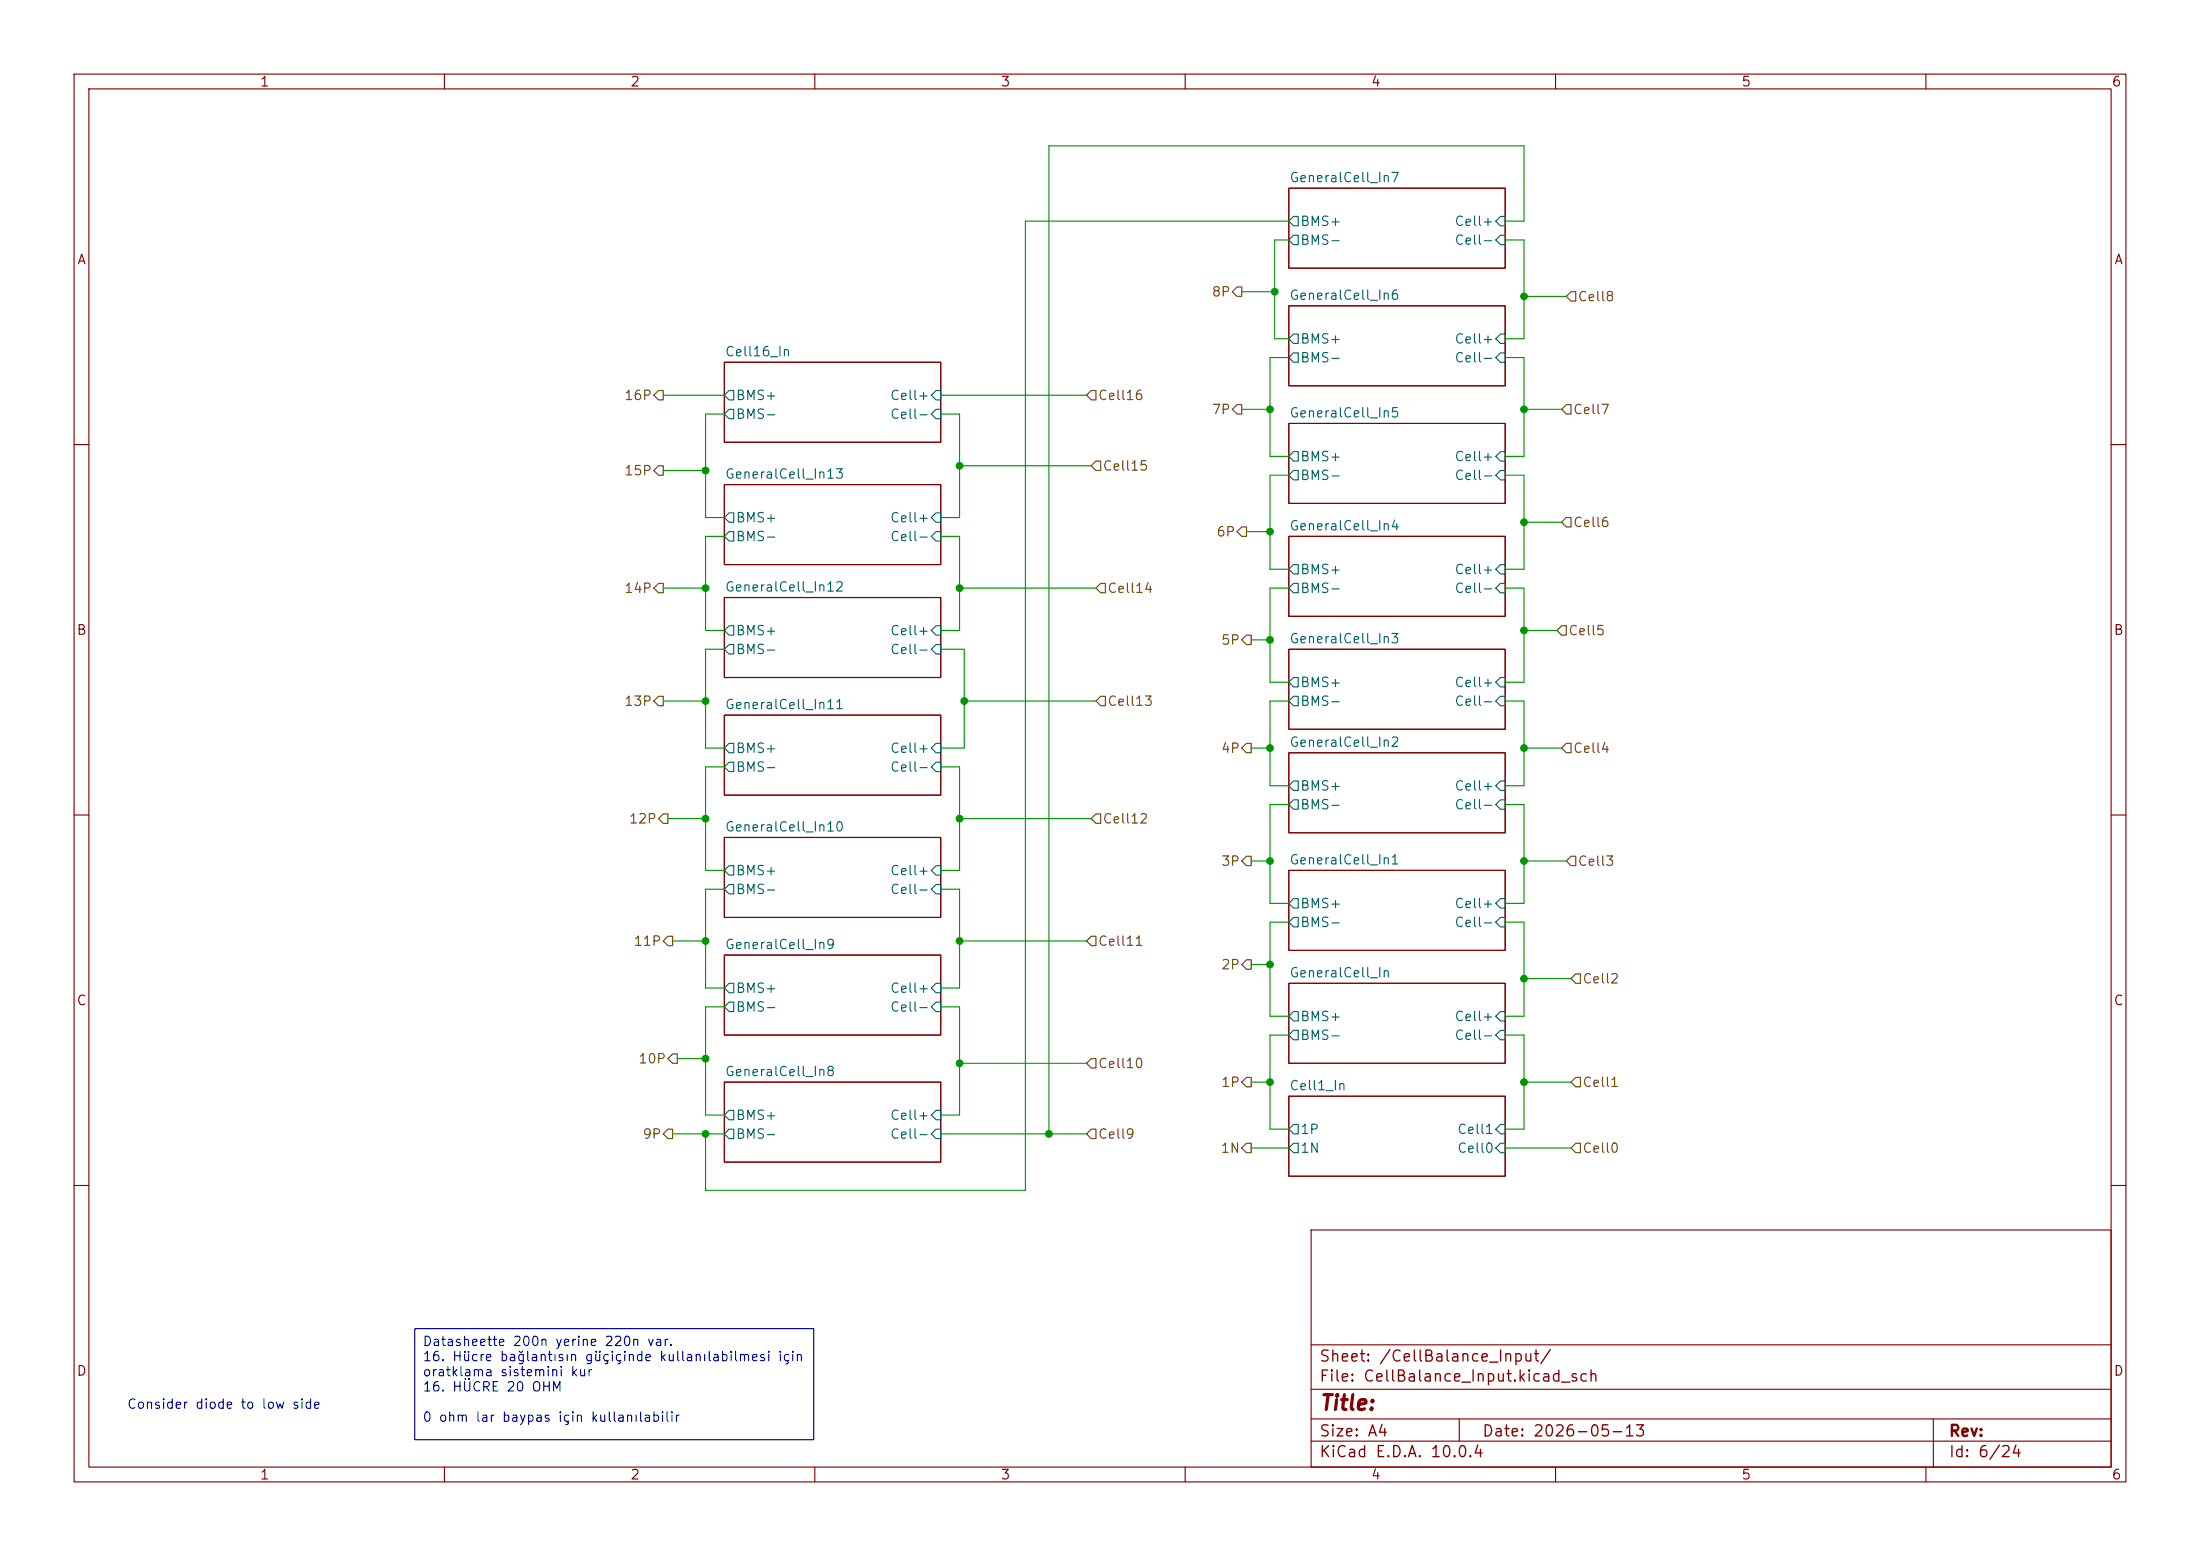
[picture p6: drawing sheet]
(kicad_sch
 (version 20250114)
 (generator "eeschema")
 (generator_version "9.0")
 (paper "A4")
 (title_block
  (date "2026-05-13"))
 (lib_symbols)
 (text "Consider diode to low side\n"
  (exclude_from_sim no)
  (at 30.226 189.738 0)
  (effects (font (size 1.27 1.27))))
 (text_box "Datasheette 200n yerine 220n var.\n16. Hücre bağlantısın güçiçinde kullanılabilmesi için oratklama sistemini kur\n16. HÜCRE 20 OHM\n\n0 ohm lar baypas için kullanılabilir\n\n"
  (exclude_from_sim no)
  (at 56.007 179.324 0)
  (size 53.848 14.986)
  (margins 0.9525 0.9525 0.9525 0.9525)
  (stroke (width 0) (type solid))
  (fill (type none))
  (effects (font (size 1.27 1.27)) (justify left top)))
 (junction
  (at 205.74 70.485)
  (diameter 0)
  (color 0 0 0 0))
 (junction
  (at 205.74 116.205)
  (diameter 0)
  (color 0 0 0 0))
 (junction
  (at 129.54 62.865)
  (diameter 0)
  (color 0 0 0 0))
 (junction
  (at 129.54 79.375)
  (diameter 0)
  (color 0 0 0 0))
 (junction
  (at 171.45 130.175)
  (diameter 0)
  (color 0 0 0 0))
 (junction
  (at 205.74 55.245)
  (diameter 0)
  (color 0 0 0 0))
 (junction
  (at 171.45 55.245)
  (diameter 0)
  (color 0 0 0 0))
 (junction
  (at 172.085 39.37)
  (diameter 0)
  (color 0 0 0 0))
 (junction
  (at 95.25 110.49)
  (diameter 0)
  (color 0 0 0 0))
 (junction
  (at 129.54 110.49)
  (diameter 0)
  (color 0 0 0 0))
 (junction
  (at 95.25 142.875)
  (diameter 0)
  (color 0 0 0 0))
 (junction
  (at 205.74 146.05)
  (diameter 0)
  (color 0 0 0 0))
 (junction
  (at 95.25 127)
  (diameter 0)
  (color 0 0 0 0))
 (junction
  (at 171.45 146.05)
  (diameter 0)
  (color 0 0 0 0))
 (junction
  (at 130.175 94.615)
  (diameter 0)
  (color 0 0 0 0))
 (junction
  (at 171.45 100.965)
  (diameter 0)
  (color 0 0 0 0))
 (junction
  (at 95.25 153.035)
  (diameter 0)
  (color 0 0 0 0))
 (junction
  (at 95.25 94.615)
  (diameter 0)
  (color 0 0 0 0))
 (junction
  (at 95.25 79.375)
  (diameter 0)
  (color 0 0 0 0))
 (junction
  (at 205.74 85.09)
  (diameter 0)
  (color 0 0 0 0))
 (junction
  (at 171.45 86.36)
  (diameter 0)
  (color 0 0 0 0))
 (junction
  (at 141.605 153.035)
  (diameter 0)
  (color 0 0 0 0))
 (junction
  (at 205.74 132.08)
  (diameter 0)
  (color 0 0 0 0))
 (junction
  (at 171.45 71.755)
  (diameter 0)
  (color 0 0 0 0))
 (junction
  (at 171.45 116.205)
  (diameter 0)
  (color 0 0 0 0))
 (junction
  (at 205.74 100.965)
  (diameter 0)
  (color 0 0 0 0))
 (junction
  (at 95.25 63.5)
  (diameter 0)
  (color 0 0 0 0))
 (junction
  (at 129.54 143.51)
  (diameter 0)
  (color 0 0 0 0))
 (junction
  (at 129.54 127)
  (diameter 0)
  (color 0 0 0 0))
 (junction
  (at 205.74 40.005)
  (diameter 0)
  (color 0 0 0 0))
 (wire
  (pts (xy 168.275 71.755) (xy 171.45 71.755))
  (stroke (width 0) (type default)))
 (wire
  (pts (xy 205.74 55.245) (xy 210.82 55.245))
  (stroke (width 0) (type default)))
 (wire
  (pts (xy 205.74 29.845) (xy 205.74 19.685))
  (stroke (width 0) (type default)))
 (wire
  (pts (xy 205.74 121.92) (xy 203.2 121.92))
  (stroke (width 0) (type default)))
 (wire
  (pts (xy 129.54 72.39) (xy 129.54 79.375))
  (stroke (width 0) (type default)))
 (wire
  (pts (xy 203.2 61.595) (xy 205.74 61.595))
  (stroke (width 0) (type default)))
 (wire
  (pts (xy 95.25 94.615) (xy 95.25 87.63))
  (stroke (width 0) (type default)))
 (wire
  (pts (xy 171.45 106.045) (xy 171.45 100.965))
  (stroke (width 0) (type default)))
 (wire
  (pts (xy 129.54 79.375) (xy 147.955 79.375))
  (stroke (width 0) (type default)))
 (wire
  (pts (xy 95.25 110.49) (xy 95.25 103.505))
  (stroke (width 0) (type default)))
 (wire
  (pts (xy 168.91 146.05) (xy 171.45 146.05))
  (stroke (width 0) (type default)))
 (wire
  (pts (xy 127 55.88) (xy 129.54 55.88))
  (stroke (width 0) (type default)))
 (wire
  (pts (xy 173.99 76.835) (xy 171.45 76.835))
  (stroke (width 0) (type default)))
 (wire
  (pts (xy 95.25 135.89) (xy 97.79 135.89))
  (stroke (width 0) (type default)))
 (wire
  (pts (xy 173.99 137.16) (xy 171.45 137.16))
  (stroke (width 0) (type default)))
 (wire
  (pts (xy 141.605 19.685) (xy 141.605 153.035))
  (stroke (width 0) (type default)))
 (wire
  (pts (xy 97.79 100.965) (xy 95.25 100.965))
  (stroke (width 0) (type default)))
 (wire
  (pts (xy 205.74 146.05) (xy 205.74 139.7))
  (stroke (width 0) (type default)))
 (wire
  (pts (xy 90.805 127) (xy 95.25 127))
  (stroke (width 0) (type default)))
 (wire
  (pts (xy 91.44 142.875) (xy 95.25 142.875))
  (stroke (width 0) (type default)))
 (wire
  (pts (xy 205.74 100.965) (xy 205.74 94.615))
  (stroke (width 0) (type default)))
 (wire
  (pts (xy 168.91 130.175) (xy 171.45 130.175))
  (stroke (width 0) (type default)))
 (wire
  (pts (xy 171.45 71.755) (xy 171.45 64.135))
  (stroke (width 0) (type default)))
 (wire
  (pts (xy 205.74 40.005) (xy 211.455 40.005))
  (stroke (width 0) (type default)))
 (wire
  (pts (xy 95.25 100.965) (xy 95.25 94.615))
  (stroke (width 0) (type default)))
 (wire
  (pts (xy 90.805 153.035) (xy 95.25 153.035))
  (stroke (width 0) (type default)))
 (wire
  (pts (xy 171.45 64.135) (xy 173.99 64.135))
  (stroke (width 0) (type default)))
 (wire
  (pts (xy 205.74 100.965) (xy 210.82 100.965))
  (stroke (width 0) (type default)))
 (wire
  (pts (xy 171.45 92.075) (xy 171.45 86.36))
  (stroke (width 0) (type default)))
 (wire
  (pts (xy 97.79 150.495) (xy 95.25 150.495))
  (stroke (width 0) (type default)))
 (wire
  (pts (xy 203.2 64.135) (xy 205.74 64.135))
  (stroke (width 0) (type default)))
 (wire
  (pts (xy 89.535 94.615) (xy 95.25 94.615))
  (stroke (width 0) (type default)))
 (wire
  (pts (xy 171.45 146.05) (xy 171.45 139.7))
  (stroke (width 0) (type default)))
 (wire
  (pts (xy 171.45 94.615) (xy 173.99 94.615))
  (stroke (width 0) (type default)))
 (wire
  (pts (xy 205.74 116.205) (xy 205.74 121.92))
  (stroke (width 0) (type default)))
 (wire
  (pts (xy 205.74 76.835) (xy 203.2 76.835))
  (stroke (width 0) (type default)))
 (wire
  (pts (xy 205.74 48.26) (xy 205.74 55.245))
  (stroke (width 0) (type default)))
 (wire
  (pts (xy 203.2 29.845) (xy 205.74 29.845))
  (stroke (width 0) (type default)))
 (wire
  (pts (xy 173.99 152.4) (xy 171.45 152.4))
  (stroke (width 0) (type default)))
 (wire
  (pts (xy 171.45 108.585) (xy 173.99 108.585))
  (stroke (width 0) (type default)))
 (wire
  (pts (xy 203.2 79.375) (xy 205.74 79.375))
  (stroke (width 0) (type default)))
 (wire
  (pts (xy 205.74 94.615) (xy 203.2 94.615))
  (stroke (width 0) (type default)))
 (wire
  (pts (xy 205.74 70.485) (xy 205.74 76.835))
  (stroke (width 0) (type default)))
 (wire
  (pts (xy 129.54 150.495) (xy 129.54 143.51))
  (stroke (width 0) (type default)))
 (wire
  (pts (xy 171.45 48.26) (xy 173.99 48.26))
  (stroke (width 0) (type default)))
 (wire
  (pts (xy 167.64 39.37) (xy 172.085 39.37))
  (stroke (width 0) (type default)))
 (wire
  (pts (xy 129.54 127) (xy 146.685 127))
  (stroke (width 0) (type default)))
 (wire
  (pts (xy 95.25 55.88) (xy 97.79 55.88))
  (stroke (width 0) (type default)))
 (wire
  (pts (xy 167.64 55.245) (xy 171.45 55.245))
  (stroke (width 0) (type default)))
 (wire
  (pts (xy 97.79 69.85) (xy 95.25 69.85))
  (stroke (width 0) (type default)))
 (wire
  (pts (xy 97.79 117.475) (xy 95.25 117.475))
  (stroke (width 0) (type default)))
 (wire
  (pts (xy 95.25 79.375) (xy 95.25 72.39))
  (stroke (width 0) (type default)))
 (wire
  (pts (xy 173.99 29.845) (xy 138.43 29.845))
  (stroke (width 0) (type default)))
 (wire
  (pts (xy 173.99 92.075) (xy 171.45 92.075))
  (stroke (width 0) (type default)))
 (wire
  (pts (xy 203.2 154.94) (xy 212.09 154.94))
  (stroke (width 0) (type default)))
 (wire
  (pts (xy 127 153.035) (xy 141.605 153.035))
  (stroke (width 0) (type default)))
 (wire
  (pts (xy 173.99 121.92) (xy 171.45 121.92))
  (stroke (width 0) (type default)))
 (wire
  (pts (xy 205.74 124.46) (xy 205.74 132.08))
  (stroke (width 0) (type default)))
 (wire
  (pts (xy 127 72.39) (xy 129.54 72.39))
  (stroke (width 0) (type default)))
 (wire
  (pts (xy 205.74 70.485) (xy 210.82 70.485))
  (stroke (width 0) (type default)))
 (wire
  (pts (xy 168.91 86.36) (xy 171.45 86.36))
  (stroke (width 0) (type default)))
 (wire
  (pts (xy 129.54 135.89) (xy 127 135.89))
  (stroke (width 0) (type default)))
 (wire
  (pts (xy 171.45 55.245) (xy 171.45 48.26))
  (stroke (width 0) (type default)))
 (wire
  (pts (xy 129.54 103.505) (xy 129.54 110.49))
  (stroke (width 0) (type default)))
 (wire
  (pts (xy 171.45 121.92) (xy 171.45 116.205))
  (stroke (width 0) (type default)))
 (wire
  (pts (xy 95.25 120.015) (xy 97.79 120.015))
  (stroke (width 0) (type default)))
 (wire
  (pts (xy 95.25 153.035) (xy 97.79 153.035))
  (stroke (width 0) (type default)))
 (wire
  (pts (xy 129.54 79.375) (xy 129.54 85.09))
  (stroke (width 0) (type default)))
 (wire
  (pts (xy 171.45 79.375) (xy 173.99 79.375))
  (stroke (width 0) (type default)))
 (wire
  (pts (xy 205.74 146.05) (xy 212.09 146.05))
  (stroke (width 0) (type default)))
 (wire
  (pts (xy 129.54 85.09) (xy 127 85.09))
  (stroke (width 0) (type default)))
 (wire
  (pts (xy 171.45 130.175) (xy 171.45 124.46))
  (stroke (width 0) (type default)))
 (wire
  (pts (xy 203.2 106.045) (xy 205.74 106.045))
  (stroke (width 0) (type default)))
 (wire
  (pts (xy 138.43 29.845) (xy 138.43 160.655))
  (stroke (width 0) (type default)))
 (wire
  (pts (xy 203.2 32.385) (xy 205.74 32.385))
  (stroke (width 0) (type default)))
 (wire
  (pts (xy 95.25 85.09) (xy 95.25 79.375))
  (stroke (width 0) (type default)))
 (wire
  (pts (xy 141.605 153.035) (xy 146.685 153.035))
  (stroke (width 0) (type default)))
 (wire
  (pts (xy 129.54 103.505) (xy 127 103.505))
  (stroke (width 0) (type default)))
 (wire
  (pts (xy 90.17 110.49) (xy 95.25 110.49))
  (stroke (width 0) (type default)))
 (wire
  (pts (xy 171.45 61.595) (xy 171.45 55.245))
  (stroke (width 0) (type default)))
 (wire
  (pts (xy 129.54 133.35) (xy 129.54 127))
  (stroke (width 0) (type default)))
 (wire
  (pts (xy 205.74 137.16) (xy 203.2 137.16))
  (stroke (width 0) (type default)))
 (wire
  (pts (xy 129.54 69.85) (xy 129.54 62.865))
  (stroke (width 0) (type default)))
 (wire
  (pts (xy 205.74 32.385) (xy 205.74 40.005))
  (stroke (width 0) (type default)))
 (wire
  (pts (xy 171.45 139.7) (xy 173.99 139.7))
  (stroke (width 0) (type default)))
 (wire
  (pts (xy 205.74 132.08) (xy 205.74 137.16))
  (stroke (width 0) (type default)))
 (wire
  (pts (xy 95.25 69.85) (xy 95.25 63.5))
  (stroke (width 0) (type default)))
 (wire
  (pts (xy 203.2 48.26) (xy 205.74 48.26))
  (stroke (width 0) (type default)))
 (wire
  (pts (xy 130.175 100.965) (xy 127 100.965))
  (stroke (width 0) (type default)))
 (wire
  (pts (xy 95.25 103.505) (xy 97.79 103.505))
  (stroke (width 0) (type default)))
 (wire
  (pts (xy 205.74 106.045) (xy 205.74 100.965))
  (stroke (width 0) (type default)))
 (wire
  (pts (xy 205.74 45.72) (xy 203.2 45.72))
  (stroke (width 0) (type default)))
 (wire
  (pts (xy 205.74 85.09) (xy 205.74 79.375))
  (stroke (width 0) (type default)))
 (wire
  (pts (xy 95.25 142.875) (xy 95.25 135.89))
  (stroke (width 0) (type default)))
 (wire
  (pts (xy 171.45 86.36) (xy 171.45 79.375))
  (stroke (width 0) (type default)))
 (wire
  (pts (xy 203.2 139.7) (xy 205.74 139.7))
  (stroke (width 0) (type default)))
 (wire
  (pts (xy 89.535 53.34) (xy 97.79 53.34))
  (stroke (width 0) (type default)))
 (wire
  (pts (xy 205.74 19.685) (xy 141.605 19.685))
  (stroke (width 0) (type default)))
 (wire
  (pts (xy 171.45 116.205) (xy 171.45 108.585))
  (stroke (width 0) (type default)))
 (wire
  (pts (xy 168.91 116.205) (xy 171.45 116.205))
  (stroke (width 0) (type default)))
 (wire
  (pts (xy 130.175 87.63) (xy 130.175 94.615))
  (stroke (width 0) (type default)))
 (wire
  (pts (xy 95.25 87.63) (xy 97.79 87.63))
  (stroke (width 0) (type default)))
 (wire
  (pts (xy 129.54 143.51) (xy 146.685 143.51))
  (stroke (width 0) (type default)))
 (wire
  (pts (xy 95.25 117.475) (xy 95.25 110.49))
  (stroke (width 0) (type default)))
 (wire
  (pts (xy 203.2 108.585) (xy 205.74 108.585))
  (stroke (width 0) (type default)))
 (wire
  (pts (xy 127 69.85) (xy 129.54 69.85))
  (stroke (width 0) (type default)))
 (wire
  (pts (xy 129.54 127) (xy 129.54 120.015))
  (stroke (width 0) (type default)))
 (wire
  (pts (xy 127 133.35) (xy 129.54 133.35))
  (stroke (width 0) (type default)))
 (wire
  (pts (xy 95.25 63.5) (xy 95.25 55.88))
  (stroke (width 0) (type default)))
 (wire
  (pts (xy 171.45 137.16) (xy 171.45 130.175))
  (stroke (width 0) (type default)))
 (wire
  (pts (xy 203.2 124.46) (xy 205.74 124.46))
  (stroke (width 0) (type default)))
 (wire
  (pts (xy 129.54 110.49) (xy 129.54 117.475))
  (stroke (width 0) (type default)))
 (wire
  (pts (xy 97.79 133.35) (xy 95.25 133.35))
  (stroke (width 0) (type default)))
 (wire
  (pts (xy 97.79 85.09) (xy 95.25 85.09))
  (stroke (width 0) (type default)))
 (wire
  (pts (xy 127 87.63) (xy 130.175 87.63))
  (stroke (width 0) (type default)))
 (wire
  (pts (xy 173.99 106.045) (xy 171.45 106.045))
  (stroke (width 0) (type default)))
 (wire
  (pts (xy 172.085 32.385) (xy 173.99 32.385))
  (stroke (width 0) (type default)))
 (wire
  (pts (xy 127 117.475) (xy 129.54 117.475))
  (stroke (width 0) (type default)))
 (wire
  (pts (xy 147.32 110.49) (xy 129.54 110.49))
  (stroke (width 0) (type default)))
 (wire
  (pts (xy 89.535 79.375) (xy 95.25 79.375))
  (stroke (width 0) (type default)))
 (wire
  (pts (xy 171.45 124.46) (xy 173.99 124.46))
  (stroke (width 0) (type default)))
 (wire
  (pts (xy 129.54 120.015) (xy 127 120.015))
  (stroke (width 0) (type default)))
 (wire
  (pts (xy 205.74 55.245) (xy 205.74 61.595))
  (stroke (width 0) (type default)))
 (wire
  (pts (xy 130.175 94.615) (xy 130.175 100.965))
  (stroke (width 0) (type default)))
 (wire
  (pts (xy 95.25 72.39) (xy 97.79 72.39))
  (stroke (width 0) (type default)))
 (wire
  (pts (xy 168.91 154.94) (xy 173.99 154.94))
  (stroke (width 0) (type default)))
 (wire
  (pts (xy 168.91 100.965) (xy 171.45 100.965))
  (stroke (width 0) (type default)))
 (wire
  (pts (xy 171.45 76.835) (xy 171.45 71.755))
  (stroke (width 0) (type default)))
 (wire
  (pts (xy 138.43 160.655) (xy 95.25 160.655))
  (stroke (width 0) (type default)))
 (wire
  (pts (xy 173.99 61.595) (xy 171.45 61.595))
  (stroke (width 0) (type default)))
 (wire
  (pts (xy 205.74 152.4) (xy 205.74 146.05))
  (stroke (width 0) (type default)))
 (wire
  (pts (xy 205.74 132.08) (xy 212.09 132.08))
  (stroke (width 0) (type default)))
 (wire
  (pts (xy 205.74 108.585) (xy 205.74 116.205))
  (stroke (width 0) (type default)))
 (wire
  (pts (xy 172.085 45.72) (xy 172.085 39.37))
  (stroke (width 0) (type default)))
 (wire
  (pts (xy 203.2 152.4) (xy 205.74 152.4))
  (stroke (width 0) (type default)))
 (wire
  (pts (xy 89.535 63.5) (xy 95.25 63.5))
  (stroke (width 0) (type default)))
 (wire
  (pts (xy 203.2 92.075) (xy 205.74 92.075))
  (stroke (width 0) (type default)))
 (wire
  (pts (xy 129.54 62.865) (xy 147.32 62.865))
  (stroke (width 0) (type default)))
 (wire
  (pts (xy 95.25 133.35) (xy 95.25 127))
  (stroke (width 0) (type default)))
 (wire
  (pts (xy 95.25 150.495) (xy 95.25 142.875))
  (stroke (width 0) (type default)))
 (wire
  (pts (xy 95.25 153.035) (xy 95.25 160.655))
  (stroke (width 0) (type default)))
 (wire
  (pts (xy 205.74 116.205) (xy 211.455 116.205))
  (stroke (width 0) (type default)))
 (wire
  (pts (xy 171.45 152.4) (xy 171.45 146.05))
  (stroke (width 0) (type default)))
 (wire
  (pts (xy 127 150.495) (xy 129.54 150.495))
  (stroke (width 0) (type default)))
 (wire
  (pts (xy 127 53.34) (xy 146.685 53.34))
  (stroke (width 0) (type default)))
 (wire
  (pts (xy 205.74 40.005) (xy 205.74 45.72))
  (stroke (width 0) (type default)))
 (wire
  (pts (xy 205.74 64.135) (xy 205.74 70.485))
  (stroke (width 0) (type default)))
 (wire
  (pts (xy 129.54 62.865) (xy 129.54 55.88))
  (stroke (width 0) (type default)))
 (wire
  (pts (xy 205.74 92.075) (xy 205.74 85.09))
  (stroke (width 0) (type default)))
 (wire
  (pts (xy 95.25 127) (xy 95.25 120.015))
  (stroke (width 0) (type default)))
 (wire
  (pts (xy 171.45 100.965) (xy 171.45 94.615))
  (stroke (width 0) (type default)))
 (wire
  (pts (xy 172.085 39.37) (xy 172.085 32.385))
  (stroke (width 0) (type default)))
 (wire
  (pts (xy 130.175 94.615) (xy 147.955 94.615))
  (stroke (width 0) (type default)))
 (wire
  (pts (xy 173.99 45.72) (xy 172.085 45.72))
  (stroke (width 0) (type default)))
 (wire
  (pts (xy 129.54 143.51) (xy 129.54 135.89))
  (stroke (width 0) (type default)))
 (wire
  (pts (xy 205.74 85.09) (xy 210.185 85.09))
  (stroke (width 0) (type default)))
 (hierarchical_label "8P"
  (shape output)
  (at 167.64 39.37 180)
  (effects (font (size 1.27 1.27)) (justify right)))
 (hierarchical_label "Cell10"
  (shape input)
  (at 146.685 143.51 0)
  (effects (font (size 1.27 1.27)) (justify left)))
 (hierarchical_label "4P"
  (shape output)
  (at 168.91 100.965 180)
  (effects (font (size 1.27 1.27)) (justify right)))
 (hierarchical_label "Cell3"
  (shape input)
  (at 211.455 116.205 0)
  (effects (font (size 1.27 1.27)) (justify left)))
 (hierarchical_label "Cell5"
  (shape input)
  (at 210.185 85.09 0)
  (effects (font (size 1.27 1.27)) (justify left)))
 (hierarchical_label "Cell12"
  (shape input)
  (at 147.32 110.49 0)
  (effects (font (size 1.27 1.27)) (justify left)))
 (hierarchical_label "Cell9"
  (shape input)
  (at 146.685 153.035 0)
  (effects (font (size 1.27 1.27)) (justify left)))
 (hierarchical_label "14P"
  (shape output)
  (at 89.535 79.375 180)
  (effects (font (size 1.27 1.27)) (justify right)))
 (hierarchical_label "15P"
  (shape output)
  (at 89.535 63.5 180)
  (effects (font (size 1.27 1.27)) (justify right)))
 (hierarchical_label "Cell7"
  (shape input)
  (at 210.82 55.245 0)
  (effects (font (size 1.27 1.27)) (justify left)))
 (hierarchical_label "6P"
  (shape output)
  (at 168.275 71.755 180)
  (effects (font (size 1.27 1.27)) (justify right)))
 (hierarchical_label "Cell14"
  (shape input)
  (at 147.955 79.375 0)
  (effects (font (size 1.27 1.27)) (justify left)))
 (hierarchical_label "Cell4"
  (shape input)
  (at 210.82 100.965 0)
  (effects (font (size 1.27 1.27)) (justify left)))
 (hierarchical_label "Cell15"
  (shape input)
  (at 147.32 62.865 0)
  (effects (font (size 1.27 1.27)) (justify left)))
 (hierarchical_label "Cell1"
  (shape input)
  (at 212.09 146.05 0)
  (effects (font (size 1.27 1.27)) (justify left)))
 (hierarchical_label "12P"
  (shape output)
  (at 90.17 110.49 180)
  (effects (font (size 1.27 1.27)) (justify right)))
 (hierarchical_label "Cell6"
  (shape input)
  (at 210.82 70.485 0)
  (effects (font (size 1.27 1.27)) (justify left)))
 (hierarchical_label "Cell8"
  (shape input)
  (at 211.455 40.005 0)
  (effects (font (size 1.27 1.27)) (justify left)))
 (hierarchical_label "16P"
  (shape output)
  (at 89.535 53.34 180)
  (effects (font (size 1.27 1.27)) (justify right)))
 (hierarchical_label "10P"
  (shape output)
  (at 91.44 142.875 180)
  (effects (font (size 1.27 1.27)) (justify right)))
 (hierarchical_label "2P"
  (shape output)
  (at 168.91 130.175 180)
  (effects (font (size 1.27 1.27)) (justify right)))
 (hierarchical_label "9P"
  (shape output)
  (at 90.805 153.035 180)
  (effects (font (size 1.27 1.27)) (justify right)))
 (hierarchical_label "11P"
  (shape output)
  (at 90.805 127 180)
  (effects (font (size 1.27 1.27)) (justify right)))
 (hierarchical_label "5P"
  (shape output)
  (at 168.91 86.36 180)
  (effects (font (size 1.27 1.27)) (justify right)))
 (hierarchical_label "Cell11"
  (shape input)
  (at 146.685 127 0)
  (effects (font (size 1.27 1.27)) (justify left)))
 (hierarchical_label "1P"
  (shape output)
  (at 168.91 146.05 180)
  (effects (font (size 1.27 1.27)) (justify right)))
 (hierarchical_label "13P"
  (shape output)
  (at 89.535 94.615 180)
  (effects (font (size 1.27 1.27)) (justify right)))
 (hierarchical_label "Cell13"
  (shape input)
  (at 147.955 94.615 0)
  (effects (font (size 1.27 1.27)) (justify left)))
 (hierarchical_label "1N"
  (shape output)
  (at 168.91 154.94 180)
  (effects (font (size 1.27 1.27)) (justify right)))
 (hierarchical_label "Cell16"
  (shape input)
  (at 146.685 53.34 0)
  (effects (font (size 1.27 1.27)) (justify left)))
 (hierarchical_label "3P"
  (shape output)
  (at 168.91 116.205 180)
  (effects (font (size 1.27 1.27)) (justify right)))
 (hierarchical_label "7P"
  (shape output)
  (at 167.64 55.245 180)
  (effects (font (size 1.27 1.27)) (justify right)))
 (hierarchical_label "Cell0"
  (shape input)
  (at 212.09 154.94 0)
  (effects (font (size 1.27 1.27)) (justify left)))
 (hierarchical_label "Cell2"
  (shape input)
  (at 212.09 132.08 0)
  (effects (font (size 1.27 1.27)) (justify left)))
 (sheet
  (at 173.99 147.955)
  (size 29.21 10.795)
  (exclude_from_sim no)
  (in_bom yes)
  (on_board yes)
  (dnp no)
  (fields_autoplaced yes)
  (stroke (width 0.1524) (type solid))
  (fill (color 0 0 0 0.0000))
  (property "Sheetname" "Cell1_In" (at 173.99 147.2434 0) (effects (font (size 1.27 1.27)) (justify left bottom)))
  (property "Sheetfile" "Cell1_In_sch.kicad_sch" (at 173.99 159.3346 0) (effects (font (size 1.27 1.27)) (justify left top) (hide yes)))
  (pin "1N" output (at 173.99 154.94 180) (effects (font (size 1.27 1.27)) (justify left)))
  (pin "1P" output (at 173.99 152.4 180) (effects (font (size 1.27 1.27)) (justify left)))
  (pin "Cell0" input (at 203.2 154.94 0) (effects (font (size 1.27 1.27)) (justify right)))
  (pin "Cell1" input (at 203.2 152.4 0) (effects (font (size 1.27 1.27)) (justify right))))
 (sheet
  (at 173.99 87.63)
  (size 29.21 10.795)
  (exclude_from_sim no)
  (in_bom yes)
  (on_board yes)
  (dnp no)
  (fields_autoplaced yes)
  (stroke (width 0.1524) (type solid))
  (fill (color 0 0 0 0.0000))
  (property "Sheetname" "GeneralCell_In3" (at 173.99 86.9184 0) (effects (font (size 1.27 1.27)) (justify left bottom)))
  (property "Sheetfile" "GeneralCell_In_sch.kicad_sch" (at 173.99 99.0096 0) (effects (font (size 1.27 1.27)) (justify left top) (hide yes)))
  (pin "BMS+" output (at 173.99 92.075 180) (effects (font (size 1.27 1.27)) (justify left)))
  (pin "BMS-" output (at 173.99 94.615 180) (effects (font (size 1.27 1.27)) (justify left)))
  (pin "Cell+" input (at 203.2 92.075 0) (effects (font (size 1.27 1.27)) (justify right)))
  (pin "Cell-" input (at 203.2 94.615 0) (effects (font (size 1.27 1.27)) (justify right))))
 (sheet
  (at 173.99 41.275)
  (size 29.21 10.795)
  (exclude_from_sim no)
  (in_bom yes)
  (on_board yes)
  (dnp no)
  (fields_autoplaced yes)
  (stroke (width 0.1524) (type solid))
  (fill (color 0 0 0 0.0000))
  (property "Sheetname" "GeneralCell_In6" (at 173.99 40.5634 0) (effects (font (size 1.27 1.27)) (justify left bottom)))
  (property "Sheetfile" "GeneralCell_In_sch.kicad_sch" (at 173.99 52.6546 0) (effects (font (size 1.27 1.27)) (justify left top) (hide yes)))
  (pin "BMS+" output (at 173.99 45.72 180) (effects (font (size 1.27 1.27)) (justify left)))
  (pin "BMS-" output (at 173.99 48.26 180) (effects (font (size 1.27 1.27)) (justify left)))
  (pin "Cell+" input (at 203.2 45.72 0) (effects (font (size 1.27 1.27)) (justify right)))
  (pin "Cell-" input (at 203.2 48.26 0) (effects (font (size 1.27 1.27)) (justify right))))
 (sheet
  (at 173.99 132.715)
  (size 29.21 10.795)
  (exclude_from_sim no)
  (in_bom yes)
  (on_board yes)
  (dnp no)
  (fields_autoplaced yes)
  (stroke (width 0.1524) (type solid))
  (fill (color 0 0 0 0.0000))
  (property "Sheetname" "GeneralCell_In" (at 173.99 132.0034 0) (effects (font (size 1.27 1.27)) (justify left bottom)))
  (property "Sheetfile" "GeneralCell_In_sch.kicad_sch" (at 173.99 144.0946 0) (effects (font (size 1.27 1.27)) (justify left top) (hide yes)))
  (pin "BMS+" output (at 173.99 137.16 180) (effects (font (size 1.27 1.27)) (justify left)))
  (pin "BMS-" output (at 173.99 139.7 180) (effects (font (size 1.27 1.27)) (justify left)))
  (pin "Cell+" input (at 203.2 137.16 0) (effects (font (size 1.27 1.27)) (justify right)))
  (pin "Cell-" input (at 203.2 139.7 0) (effects (font (size 1.27 1.27)) (justify right))))
 (sheet
  (at 173.99 25.4)
  (size 29.21 10.795)
  (exclude_from_sim no)
  (in_bom yes)
  (on_board yes)
  (dnp no)
  (fields_autoplaced yes)
  (stroke (width 0.1524) (type solid))
  (fill (color 0 0 0 0.0000))
  (property "Sheetname" "GeneralCell_In7" (at 173.99 24.6884 0) (effects (font (size 1.27 1.27)) (justify left bottom)))
  (property "Sheetfile" "GeneralCell_In_sch.kicad_sch" (at 173.99 36.7796 0) (effects (font (size 1.27 1.27)) (justify left top) (hide yes)))
  (pin "BMS+" output (at 173.99 29.845 180) (effects (font (size 1.27 1.27)) (justify left)))
  (pin "BMS-" output (at 173.99 32.385 180) (effects (font (size 1.27 1.27)) (justify left)))
  (pin "Cell+" input (at 203.2 29.845 0) (effects (font (size 1.27 1.27)) (justify right)))
  (pin "Cell-" input (at 203.2 32.385 0) (effects (font (size 1.27 1.27)) (justify right))))
 (sheet
  (at 97.79 96.52)
  (size 29.21 10.795)
  (exclude_from_sim no)
  (in_bom yes)
  (on_board yes)
  (dnp no)
  (fields_autoplaced yes)
  (stroke (width 0.1524) (type solid))
  (fill (color 0 0 0 0.0000))
  (property "Sheetname" "GeneralCell_In11" (at 97.79 95.8084 0) (effects (font (size 1.27 1.27)) (justify left bottom)))
  (property "Sheetfile" "GeneralCell_In_sch.kicad_sch" (at 97.79 107.8996 0) (effects (font (size 1.27 1.27)) (justify left top) (hide yes)))
  (pin "BMS+" output (at 97.79 100.965 180) (effects (font (size 1.27 1.27)) (justify left)))
  (pin "BMS-" output (at 97.79 103.505 180) (effects (font (size 1.27 1.27)) (justify left)))
  (pin "Cell+" input (at 127 100.965 0) (effects (font (size 1.27 1.27)) (justify right)))
  (pin "Cell-" input (at 127 103.505 0) (effects (font (size 1.27 1.27)) (justify right))))
 (sheet
  (at 173.99 101.6)
  (size 29.21 10.795)
  (exclude_from_sim no)
  (in_bom yes)
  (on_board yes)
  (dnp no)
  (fields_autoplaced yes)
  (stroke (width 0.1524) (type solid))
  (fill (color 0 0 0 0.0000))
  (property "Sheetname" "GeneralCell_In2" (at 173.99 100.8884 0) (effects (font (size 1.27 1.27)) (justify left bottom)))
  (property "Sheetfile" "GeneralCell_In_sch.kicad_sch" (at 173.99 112.9796 0) (effects (font (size 1.27 1.27)) (justify left top) (hide yes)))
  (pin "BMS+" output (at 173.99 106.045 180) (effects (font (size 1.27 1.27)) (justify left)))
  (pin "BMS-" output (at 173.99 108.585 180) (effects (font (size 1.27 1.27)) (justify left)))
  (pin "Cell+" input (at 203.2 106.045 0) (effects (font (size 1.27 1.27)) (justify right)))
  (pin "Cell-" input (at 203.2 108.585 0) (effects (font (size 1.27 1.27)) (justify right))))
 (sheet
  (at 97.79 80.645)
  (size 29.21 10.795)
  (exclude_from_sim no)
  (in_bom yes)
  (on_board yes)
  (dnp no)
  (fields_autoplaced yes)
  (stroke (width 0.1524) (type solid))
  (fill (color 0 0 0 0.0000))
  (property "Sheetname" "GeneralCell_In12" (at 97.79 79.9334 0) (effects (font (size 1.27 1.27)) (justify left bottom)))
  (property "Sheetfile" "GeneralCell_In_sch.kicad_sch" (at 97.79 92.0246 0) (effects (font (size 1.27 1.27)) (justify left top) (hide yes)))
  (pin "BMS+" output (at 97.79 85.09 180) (effects (font (size 1.27 1.27)) (justify left)))
  (pin "BMS-" output (at 97.79 87.63 180) (effects (font (size 1.27 1.27)) (justify left)))
  (pin "Cell+" input (at 127 85.09 0) (effects (font (size 1.27 1.27)) (justify right)))
  (pin "Cell-" input (at 127 87.63 0) (effects (font (size 1.27 1.27)) (justify right))))
 (sheet
  (at 173.99 72.39)
  (size 29.21 10.795)
  (exclude_from_sim no)
  (in_bom yes)
  (on_board yes)
  (dnp no)
  (fields_autoplaced yes)
  (stroke (width 0.1524) (type solid))
  (fill (color 0 0 0 0.0000))
  (property "Sheetname" "GeneralCell_In4" (at 173.99 71.6784 0) (effects (font (size 1.27 1.27)) (justify left bottom)))
  (property "Sheetfile" "GeneralCell_In_sch.kicad_sch" (at 173.99 83.7696 0) (effects (font (size 1.27 1.27)) (justify left top) (hide yes)))
  (pin "BMS+" output (at 173.99 76.835 180) (effects (font (size 1.27 1.27)) (justify left)))
  (pin "BMS-" output (at 173.99 79.375 180) (effects (font (size 1.27 1.27)) (justify left)))
  (pin "Cell+" input (at 203.2 76.835 0) (effects (font (size 1.27 1.27)) (justify right)))
  (pin "Cell-" input (at 203.2 79.375 0) (effects (font (size 1.27 1.27)) (justify right))))
 (sheet
  (at 97.79 48.895)
  (size 29.21 10.795)
  (exclude_from_sim no)
  (in_bom yes)
  (on_board yes)
  (dnp no)
  (fields_autoplaced yes)
  (stroke (width 0.1524) (type solid))
  (fill (color 0 0 0 0.0000))
  (property "Sheetname" "Cell16_In" (at 97.79 48.1834 0) (effects (font (size 1.27 1.27)) (justify left bottom)))
  (property "Sheetfile" "Cell16_In_sch.kicad_sch" (at 97.79 60.2746 0) (effects (font (size 1.27 1.27)) (justify left top) (hide yes)))
  (pin "BMS+" output (at 97.79 53.34 180) (effects (font (size 1.27 1.27)) (justify left)))
  (pin "BMS-" output (at 97.79 55.88 180) (effects (font (size 1.27 1.27)) (justify left)))
  (pin "Cell+" input (at 127 53.34 0) (effects (font (size 1.27 1.27)) (justify right)))
  (pin "Cell-" input (at 127 55.88 0) (effects (font (size 1.27 1.27)) (justify right))))
 (sheet
  (at 97.79 128.905)
  (size 29.21 10.795)
  (exclude_from_sim no)
  (in_bom yes)
  (on_board yes)
  (dnp no)
  (fields_autoplaced yes)
  (stroke (width 0.1524) (type solid))
  (fill (color 0 0 0 0.0000))
  (property "Sheetname" "GeneralCell_In9" (at 97.79 128.1934 0) (effects (font (size 1.27 1.27)) (justify left bottom)))
  (property "Sheetfile" "GeneralCell_In_sch.kicad_sch" (at 97.79 140.2846 0) (effects (font (size 1.27 1.27)) (justify left top) (hide yes)))
  (pin "BMS+" output (at 97.79 133.35 180) (effects (font (size 1.27 1.27)) (justify left)))
  (pin "BMS-" output (at 97.79 135.89 180) (effects (font (size 1.27 1.27)) (justify left)))
  (pin "Cell+" input (at 127 133.35 0) (effects (font (size 1.27 1.27)) (justify right)))
  (pin "Cell-" input (at 127 135.89 0) (effects (font (size 1.27 1.27)) (justify right))))
 (sheet
  (at 97.79 146.05)
  (size 29.21 10.795)
  (exclude_from_sim no)
  (in_bom yes)
  (on_board yes)
  (dnp no)
  (fields_autoplaced yes)
  (stroke (width 0.1524) (type solid))
  (fill (color 0 0 0 0.0000))
  (property "Sheetname" "GeneralCell_In8" (at 97.79 145.3384 0) (effects (font (size 1.27 1.27)) (justify left bottom)))
  (property "Sheetfile" "GeneralCell_In_sch.kicad_sch" (at 97.79 157.4296 0) (effects (font (size 1.27 1.27)) (justify left top) (hide yes)))
  (pin "BMS+" output (at 97.79 150.495 180) (effects (font (size 1.27 1.27)) (justify left)))
  (pin "BMS-" output (at 97.79 153.035 180) (effects (font (size 1.27 1.27)) (justify left)))
  (pin "Cell+" input (at 127 150.495 0) (effects (font (size 1.27 1.27)) (justify right)))
  (pin "Cell-" input (at 127 153.035 0) (effects (font (size 1.27 1.27)) (justify right))))
 (sheet
  (at 173.99 117.475)
  (size 29.21 10.795)
  (exclude_from_sim no)
  (in_bom yes)
  (on_board yes)
  (dnp no)
  (fields_autoplaced yes)
  (stroke (width 0.1524) (type solid))
  (fill (color 0 0 0 0.0000))
  (property "Sheetname" "GeneralCell_In1" (at 173.99 116.7634 0) (effects (font (size 1.27 1.27)) (justify left bottom)))
  (property "Sheetfile" "GeneralCell_In_sch.kicad_sch" (at 173.99 128.8546 0) (effects (font (size 1.27 1.27)) (justify left top) (hide yes)))
  (pin "BMS+" output (at 173.99 121.92 180) (effects (font (size 1.27 1.27)) (justify left)))
  (pin "BMS-" output (at 173.99 124.46 180) (effects (font (size 1.27 1.27)) (justify left)))
  (pin "Cell+" input (at 203.2 121.92 0) (effects (font (size 1.27 1.27)) (justify right)))
  (pin "Cell-" input (at 203.2 124.46 0) (effects (font (size 1.27 1.27)) (justify right))))
 (sheet
  (at 97.79 65.405)
  (size 29.21 10.795)
  (exclude_from_sim no)
  (in_bom yes)
  (on_board yes)
  (dnp no)
  (fields_autoplaced yes)
  (stroke (width 0.1524) (type solid))
  (fill (color 0 0 0 0.0000))
  (property "Sheetname" "GeneralCell_In13" (at 97.79 64.6934 0) (effects (font (size 1.27 1.27)) (justify left bottom)))
  (property "Sheetfile" "GeneralCell_In_sch.kicad_sch" (at 97.79 76.7846 0) (effects (font (size 1.27 1.27)) (justify left top) (hide yes)))
  (pin "BMS+" output (at 97.79 69.85 180) (effects (font (size 1.27 1.27)) (justify left)))
  (pin "BMS-" output (at 97.79 72.39 180) (effects (font (size 1.27 1.27)) (justify left)))
  (pin "Cell+" input (at 127 69.85 0) (effects (font (size 1.27 1.27)) (justify right)))
  (pin "Cell-" input (at 127 72.39 0) (effects (font (size 1.27 1.27)) (justify right))))
 (sheet
  (at 173.99 57.15)
  (size 29.21 10.795)
  (exclude_from_sim no)
  (in_bom yes)
  (on_board yes)
  (dnp no)
  (fields_autoplaced yes)
  (stroke (width 0.1524) (type solid))
  (fill (color 0 0 0 0.0000))
  (property "Sheetname" "GeneralCell_In5" (at 173.99 56.4384 0) (effects (font (size 1.27 1.27)) (justify left bottom)))
  (property "Sheetfile" "GeneralCell_In_sch.kicad_sch" (at 173.99 68.5296 0) (effects (font (size 1.27 1.27)) (justify left top) (hide yes)))
  (pin "BMS+" output (at 173.99 61.595 180) (effects (font (size 1.27 1.27)) (justify left)))
  (pin "BMS-" output (at 173.99 64.135 180) (effects (font (size 1.27 1.27)) (justify left)))
  (pin "Cell+" input (at 203.2 61.595 0) (effects (font (size 1.27 1.27)) (justify right)))
  (pin "Cell-" input (at 203.2 64.135 0) (effects (font (size 1.27 1.27)) (justify right))))
 (sheet
  (at 97.79 113.03)
  (size 29.21 10.795)
  (exclude_from_sim no)
  (in_bom yes)
  (on_board yes)
  (dnp no)
  (fields_autoplaced yes)
  (stroke (width 0.1524) (type solid))
  (fill (color 0 0 0 0.0000))
  (property "Sheetname" "GeneralCell_In10" (at 97.79 112.3184 0) (effects (font (size 1.27 1.27)) (justify left bottom)))
  (property "Sheetfile" "GeneralCell_In_sch.kicad_sch" (at 97.79 124.4096 0) (effects (font (size 1.27 1.27)) (justify left top) (hide yes)))
  (pin "BMS+" output (at 97.79 117.475 180) (effects (font (size 1.27 1.27)) (justify left)))
  (pin "BMS-" output (at 97.79 120.015 180) (effects (font (size 1.27 1.27)) (justify left)))
  (pin "Cell+" input (at 127 117.475 0) (effects (font (size 1.27 1.27)) (justify right)))
  (pin "Cell-" input (at 127 120.015 0) (effects (font (size 1.27 1.27)) (justify right)))))
